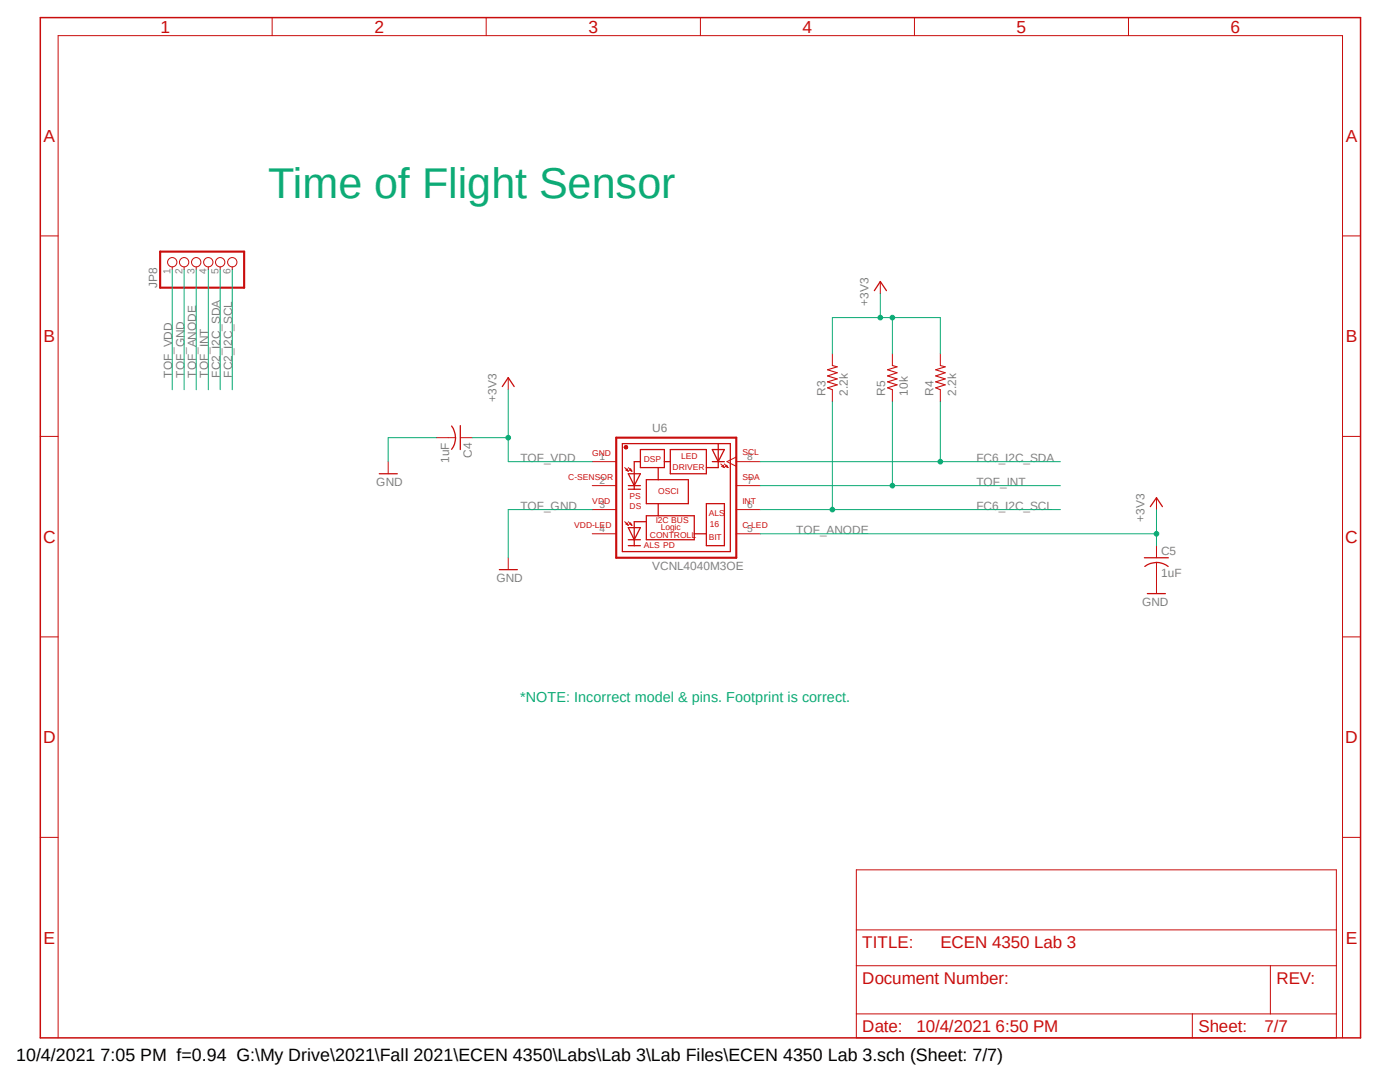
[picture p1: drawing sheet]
<svg xmlns="http://www.w3.org/2000/svg" width="279mm" height="216mm" viewBox="0 0 279 216" stroke-linecap="round" stroke-linejoin="round" font-family="sans-serif">
<path d="M7.5 3.2l264.4 204.4M271.9 3.2l-264.4 204.4" fill="none" stroke="#fff" stroke-width=".2"/>
<path d="M8 3.5h263.5v203.6h-263.5z" fill="none" stroke="#c90d0c" stroke-width=".3"/>
<g fill="none" stroke="#c90d0c" stroke-width=".2">
<path d="M54.3 3.5v3.6M97 3.5v3.6M139.8 3.5v3.6M182.5 3.5v3.6M225.2 3.5v3.6M8 47.1h3.6M267.9 47.1h3.6M8 87.1h3.6M124.7 93.3l.7 .7M125.1 93.6l.3 .4-.5-.2zM125.4 93.3l.7 .7M125.9 93.6l.2 .4-.5-.2z"/>
<path d="M143.8 92.6l.8 .7M144.1 93.1l.2-.3 .3 .5zM144.6 92.6l.7 .7M145 92.8l.3 .5-.5-.2zM267.9 87.1h3.6M124.7 104.1l.7 .7M125.1 104.4l.3 .4-.5-.2zM125.4 104.1l.7 .7M125.9 104.4l.2 .4-.5-.2zM8 127.1h3.6M267.9 127.1h3.6M8 167.1h3.6"/>
<path d="M170.9 173.6h95.8v33.5h-95.8zM267.9 167.1h3.6M170.9 192.7h95.8M170.9 185.5h95.8M253.5 192.7v9.6M11.6 207.1v-200h256.3v200M170.9 202.3h95.8M238 202.3v4.8"/>
</g>
<path d="M123 87.3h23.9v24h-23.9z" fill="none" stroke="#c90d0c" stroke-width=".42"/>
<g fill="none" stroke="#c90d0c" stroke-width=".25">
<path d="M124.2 88.5h21.6v21.6h-21.6zM125.4 94.5h2.4l-1.2 2.4zM125.4 97.6h2.4M125.4 96.9h2.4M127.8 89.7h4.8v3.6h-4.8zM127.8 92.1h-1.2v5.5M129 95.7h8.4v4.8h-8.4zM131.4 93.3v2.4M132.6 92.1h1.2M133.8 89.7h7.2v4.8h-7.2zM142.2 89.7h2.4l-1.3 2.4zM142.2 92.1h2.4"/>
<path d="M143.3 88.5v4.8h-2.3M125.4 108.9h2.4M125.4 107.7h2.4M125.4 105.3h2.4l-1.2 2.4zM129 102.9h9.6v4.8h-9.6zM129 104.1h-2.4v4.8M131.4 100.5v2.4M138.6 106.5h2.4M141 100.5h3.6v8.4h-3.6z"/>
</g>
<path d="M124.7 89h.5v.5l-.3 .1-.2-.1-.2-.3 .4-.1 .2 .1-.2 .2-.4-.2z" fill-rule="evenodd" fill="#c90d0c"/>
<path d="M124.7 89h.5v.5l-.3 .1-.2-.1-.2-.3 .4-.1 .2 .1-.2 .2-.4-.2z" fill="none" stroke="#c90d0c" stroke-width=".2"/>
<path d="M124.7 89h.4v.5h-.4l-.1-.3h.4h-.4z" fill-rule="evenodd" fill="#c90d0c"/>
<path d="M124.7 89h.4v.5h-.4l-.1-.3h.4h-.4z" fill="none" stroke="#c90d0c" stroke-width=".2"/>
<circle cx="125" cy="89.3" r=".24" fill="#c90d0c"/>
<g fill="none" stroke="#c90d0c" stroke-width=".2">
<path d="M34.4 53.3v.5M36.7 53.3v.5M39.2 53.3v.5M41.6 53.3v.5M43.9 53.3v.5M46.4 53.3v.5M175.7 56.2v2.4M101.4 75.4v2.4M166.1 70.6v2.3M166.1 77.8v2.3M178.1 70.6v2.3M178.1 77.8v2.3"/>
<path d="M187.7 70.6v2.3M187.7 77.8v2.3M77.5 92.1v2.4M87.1 87.3h3.8M91.9 87.3h2.3M118.2 96.9h4.8M118.2 92.1h4.8M146.9 96.9h4.8M146.9 91.2l-1.8 .9 1.8 .9M146.9 92.1h4.8M230.8 99.3v2.4M101.4 111.3v2.4"/>
<path d="M118.2 101.7h4.8M118.2 106.5h4.8M146.9 101.7h4.8M146.9 106.5h4.8M230.8 108.9v2.4M230.8 112.2v6.2"/>
<circle cx="34.4" cy="52.3" r=".93"/>
<circle cx="36.7" cy="52.3" r=".93"/>
<circle cx="39.2" cy="52.3" r=".93"/>
<circle cx="41.6" cy="52.3" r=".93"/>
<circle cx="43.9" cy="52.3" r=".93"/>
<circle cx="46.4" cy="52.3" r=".93"/>
<circle cx="125" cy="89.3" r=".24"/>
</g>
<path d="M174.5 58l1.2-1.8 1.2 1.8M100.2 77.1l1.2-1.7 1.2 1.7M75.7 94.5h3.6M90.1 85a4.2 4.2 0 0 1 .8 2.3M90.9 87.3a3.9 3.9 0 0 1-.8 2.4M91.9 84.9v4.8M99.7 113.7h3.6M228.4 111.3h4.8M228.5 113a3.8 3.8 0 0 1 4.6 0M229 118.4h3.6M229.6 101.1l1.2-1.8 1.2 1.8" fill="none" stroke="#c90d0c" stroke-width=".25"/>
<path d="M166.1 72.9l1 .3-2 .6 2 .6-2 .6 2 .6-2 .6 2 .6-2 .6 1 .4M178.1 72.9l.9 .3-1.9 .6 1.9 .6-1.9 .6 1.9 .6-1.9 .6 1.9 .6-1.9 .6 1 .4M187.7 72.9l.9 .3-1.9 .6 1.9 .6-1.9 .6 1.9 .6-1.9 .6 1.9 .6-1.9 .6 1 .4" fill="none" stroke="#c90d0c" stroke-width=".21"/>
<path d="M32 50.2h16.7v7.2h-16.7z" fill="none" stroke="#c90d0c" stroke-width=".42"/>
<path d="M43.9 53.8v24M151.7 96.9h59.9M178.1 80.1v16.8" fill="none" stroke="#0dab76" stroke-width=".2"/>
<circle cx="178.1" cy="96.9" r=".46" fill="#0dab76"/>
<g fill="none" stroke="#0dab76" stroke-width=".2">
<path d="M41.6 53.8v24M46.4 53.8v24M175.7 58.6v4.8M166.1 70.6v-7.2h21.6v7.2M87.1 87.3h-9.6v4.8"/>
<circle cx="178.1" cy="96.9" r=".46"/>
</g>
<circle cx="175.7" cy="63.4" r=".46" fill="#0dab76"/>
<g fill="none" stroke="#0dab76" stroke-width=".2">
<path d="M178.1 63.4v7.2"/>
<circle cx="175.7" cy="63.4" r=".46"/>
</g>
<circle cx="178.1" cy="63.4" r=".46" fill="#0dab76"/>
<g fill="none" stroke="#0dab76" stroke-width=".2">
<path d="M101.4 77.8v14.3h16.8M94.2 87.3h7.2"/>
<circle cx="178.1" cy="63.4" r=".46"/>
</g>
<circle cx="101.4" cy="87.3" r=".46" fill="#0dab76"/>
<g fill="none" stroke="#0dab76" stroke-width=".2">
<path d="M34.4 53.8v24M36.7 53.8v24M118.2 101.7h-16.8v9.6M151.7 106.5h79.1M230.8 101.7v7.2"/>
<circle cx="101.4" cy="87.3" r=".46"/>
</g>
<circle cx="230.8" cy="106.5" r=".46" fill="#0dab76"/>
<g fill="none" stroke="#0dab76" stroke-width=".2">
<path d="M39.2 53.8v24M151.7 92.1h59.9M187.7 80.1v12"/>
<circle cx="230.8" cy="106.5" r=".46"/>
</g>
<circle cx="187.7" cy="92.1" r=".46" fill="#0dab76"/>
<g fill="none" stroke="#0dab76" stroke-width=".2">
<path d="M166.1 80.1v21.6M151.7 101.7h59.9"/>
<circle cx="187.7" cy="92.1" r=".46"/>
</g>
<circle cx="166.1" cy="101.7" r=".46" fill="#0dab76"/>
<circle cx="166.1" cy="101.7" r=".46" fill="none" stroke="#0dab76" stroke-width=".2"/>
<text font-size="8.6" fill="#0dab76" x="53.6" y="39.4">Time of Flight Sensor</text>
<text font-size="3.6" x="3.2" y="211.7">10/4/2021 7:05 PM f=0.94 G:\My Drive\2021\Fall 2021\ECEN 4350\Labs\Lab 3\Lab Files\ECEN 4350 Lab 3.sch (Sheet: 7/7)</text>
<g font-size="3.5" fill="#c90d0c">
<text x="32" y="6.5">1</text>
<text x="74.7" y="6.5">2</text>
<text x="117.4" y="6.5">3</text>
<text x="160.1" y="6.5">4</text>
<text x="202.9" y="6.5">5</text>
<text x="245.6" y="6.5">6</text>
<text x="8.7" y="28.3">A</text>
<text x="268.6" y="28.3">A</text>
<text x="8.7" y="68.3">B</text>
<text x="268.6" y="68.3">B</text>
<text x="8.6" y="108.3">C</text>
<text x="268.5" y="108.3">C</text>
<text x="8.6" y="148.3">D</text>
<text x="268.5" y="148.3">D</text>
<text x="8.7" y="188.3">E</text>
<text x="268.6" y="188.3">E</text>
</g>
<g font-size="3.4" fill="#c90d0c">
<text x="172.1" y="189.1">TITLE:</text>
<text x="187.7" y="189.1">ECEN 4350 Lab 3</text>
<text x="172.1" y="196.3">Document Number:</text>
<text x="254.7" y="196.3">REV:</text>
<text x="172.1" y="205.9">Date:</text>
<text x="182.9" y="205.9">10/4/2021 6:50 PM</text>
<text x="239.2" y="205.9">Sheet:</text>
<text x="252.3" y="205.9">7/7</text>
</g>
<text font-size="2.9" fill="#0dab76" x="103.8" y="140">*NOTE: Incorrect model &amp; pins. Footprint is correct.</text>
<g font-size="2.4" fill="#808080">
<text x="31.4" y="57.4" transform="rotate(-90 31.4 57.4)">JP8</text>
<text x="173.3" y="61" transform="rotate(-90 173.3 61)">+3V3</text>
<text x="34.4" y="75.4" transform="rotate(-90 34.4 75.4)">TOF_VDD</text>
<text x="36.8" y="75.4" transform="rotate(-90 36.8 75.4)">TOF_GND</text>
<text x="39.2" y="75.4" transform="rotate(-90 39.2 75.4)">TOF_ANODE</text>
<text x="41.6" y="75.4" transform="rotate(-90 41.6 75.4)">TOF_INT</text>
<text x="43.9" y="75.4" transform="rotate(-90 43.9 75.4)">FC2_I2C_SDA</text>
<text x="46.4" y="75.4" transform="rotate(-90 46.4 75.4)">FC2_I2C_SCL</text>
<text x="99.1" y="80.1" transform="rotate(-90 99.1 80.1)">+3V3</text>
<text x="164.7" y="79" transform="rotate(-90 164.7 79)">R3</text>
<text x="169.2" y="79" transform="rotate(-90 169.2 79)">2.2k</text>
<text x="176.7" y="79" transform="rotate(-90 176.7 79)">R5</text>
<text x="181.2" y="79" transform="rotate(-90 181.2 79)">10k</text>
<text x="186.3" y="79" transform="rotate(-90 186.3 79)">R4</text>
<text x="190.8" y="79" transform="rotate(-90 190.8 79)">2.2k</text>
<text x="130.2" y="86.1">U6</text>
<text x="89.6" y="92.4" transform="rotate(-90 89.6 92.4)">1uF</text>
<text x="94.2" y="91.3" transform="rotate(-90 94.2 91.3)">C4</text>
<text x="103.8" y="92.1">TOF_VDD</text>
<text x="194.9" y="92.1">FC6_I2C_SDA</text>
<text x="75.1" y="96.9">GND</text>
<text x="103.8" y="101.7">TOF_GND</text>
<text x="194.9" y="96.9">TOF_INT</text>
<text x="194.9" y="101.7">FC6_I2C_SCL</text>
<text x="158.9" y="106.5">TOF_ANODE</text>
<text x="228.4" y="104.1" transform="rotate(-90 228.4 104.1)">+3V3</text>
<text x="130.2" y="113.7">VCNL4040M3OE</text>
<text x="231.7" y="110.7">C5</text>
<text x="99.1" y="116.1">GND</text>
<text x="231.7" y="115.2">1uF</text>
<text x="227.9" y="120.9">GND</text>
</g>
<g font-size="2" fill="#808080">
<text x="34" y="54.7" transform="rotate(-90 34 54.7)">1</text>
<text x="36.4" y="54.7" transform="rotate(-90 36.4 54.7)">2</text>
<text x="38.8" y="54.7" transform="rotate(-90 38.8 54.7)">3</text>
<text x="41.2" y="54.7" transform="rotate(-90 41.2 54.7)">4</text>
<text x="43.6" y="54.7" transform="rotate(-90 43.6 54.7)">5</text>
<text x="46" y="54.7" transform="rotate(-90 46 54.7)">6</text>
<text x="119.6" y="91.8">1</text>
<text x="149.1" y="91.8">8</text>
<text x="119.6" y="96.6">2</text>
<text x="119.6" y="101.3">3</text>
<text x="149.1" y="96.6">7</text>
<text x="149.1" y="101.3">6</text>
<text x="119.6" y="106.2">4</text>
<text x="149.1" y="106.2">5</text>
</g>
<g font-size="1.7" fill="#c90d0c">
<text x="113.4" y="95.7">C-SENSOR</text>
<text x="118.2" y="90.9">GND</text>
<text x="128.5" y="92.1">DSP</text>
<text x="134.2" y="93.8">DRIVER</text>
<text x="135.9" y="91.7">LED</text>
<text x="148.2" y="95.7">SDA</text>
<text x="148.2" y="90.9">SCL</text>
<text x="118.2" y="100.5">VDD</text>
<text x="125.6" y="99.5">PS</text>
<text x="125.6" y="101.5">DS</text>
<text x="131.4" y="98.6">OSCI</text>
<text x="148.2" y="100.5">INT</text>
<text x="114.6" y="105.3">VDD-LED</text>
<text x="129.7" y="107.4">CONTROLL</text>
<text x="130.9" y="104.4">I2C BUS</text>
<text x="131.9" y="105.8">Logic</text>
<text x="141.4" y="102.9">ALS</text>
<text x="141.4" y="107.7">BIT</text>
<text x="141.7" y="105.1">16</text>
<text x="148.2" y="105.3">C-LED</text>
<text x="128.5" y="109.4">ALS PD</text>
</g>
</svg>
